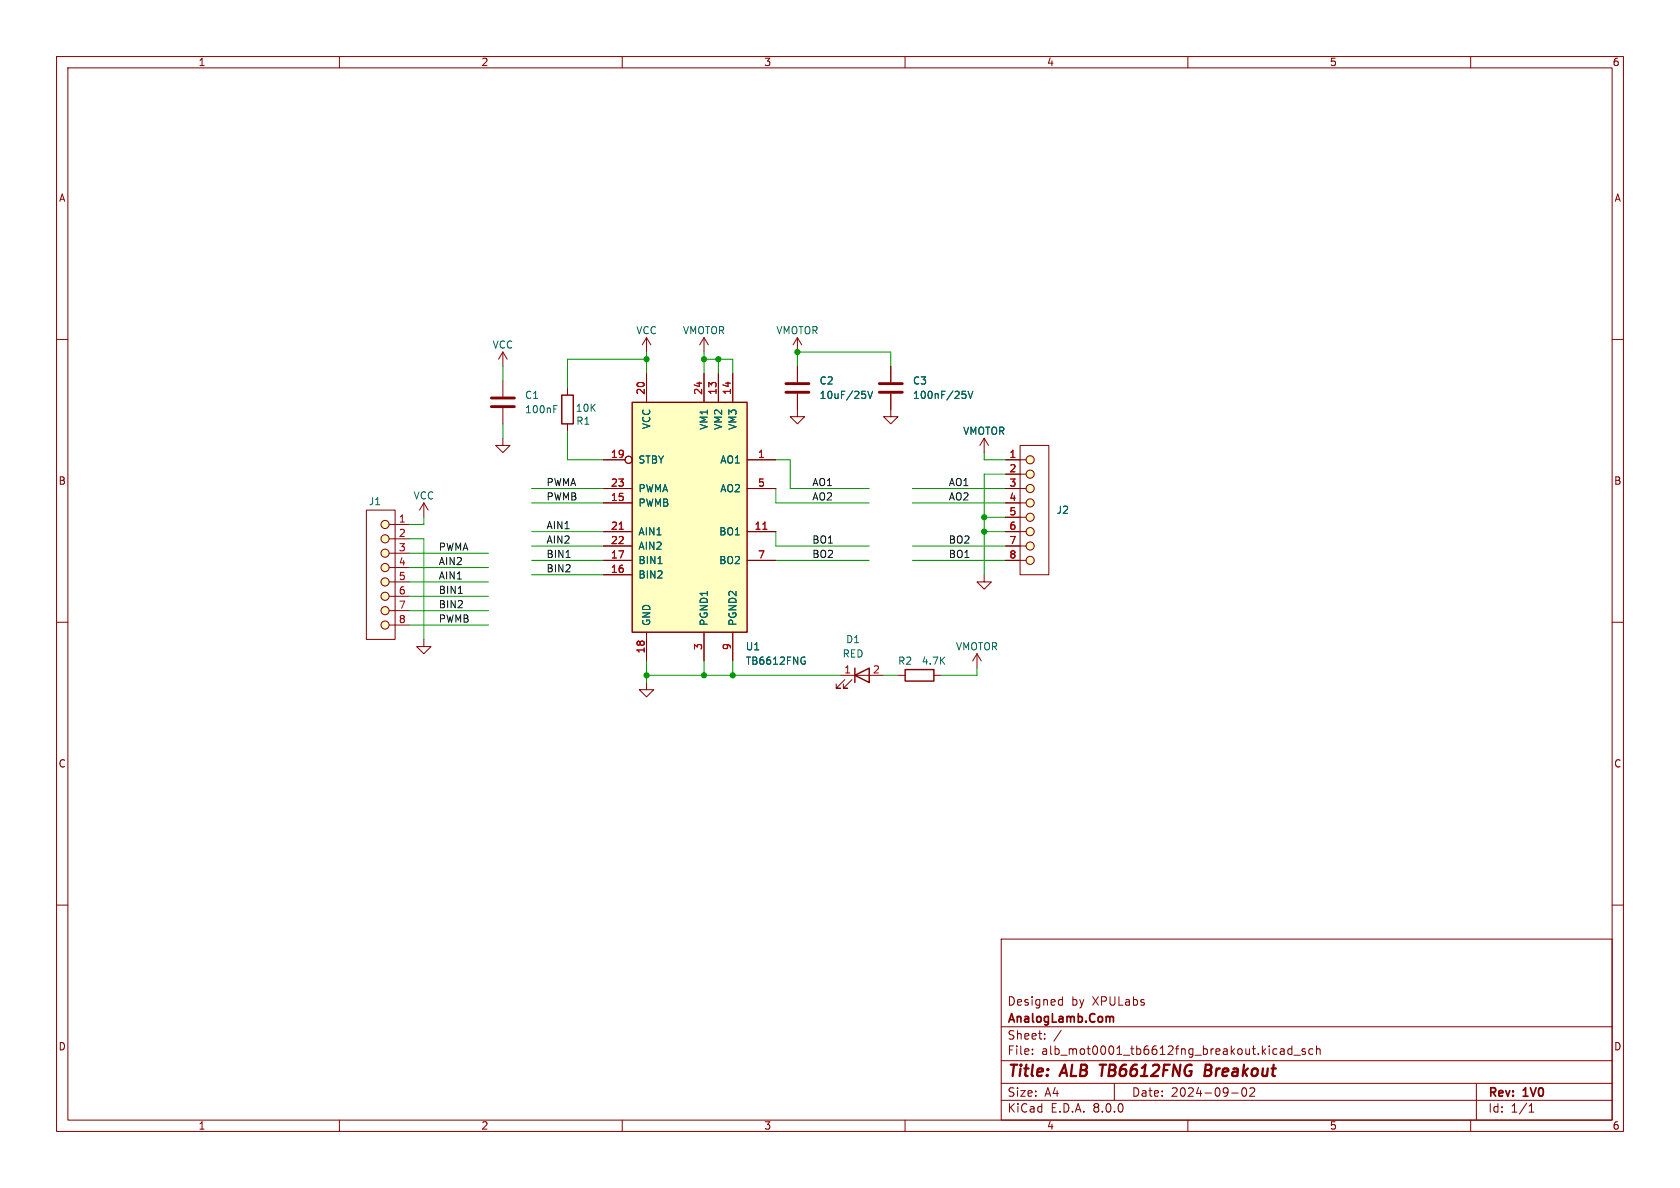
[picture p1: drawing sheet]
<svg xmlns="http://www.w3.org/2000/svg" width="297mm" height="210mm" viewBox="0 0 297 210" stroke-linecap="round" stroke-linejoin="round" font-family="sans-serif">
<g fill="none" stroke="#840000" stroke-width=".18">
<path d="M10 10h277v190h-277zM12 12h273v186h-273zM60 10v2M110 10v2M160 10v2M210 10v2M260 10v2M10 60h2M114.3 59.7l-.8 1.3M114.3 59.7v2.5M114.3 59.7l.8 1.3M124.5 59.7l-.8 1.3"/>
<path d="M124.5 59.7v2.5M124.5 59.7l.7 1.3M141 59.7v2.5M141 59.7l-.8 1.3M141 59.7l.7 1.3M285 60h2M88.9 77.5v1.2h1.3l-1.3 1.3-1.3-1.3h1.3M88.9 62.2l-.8 1.3M88.9 62.2v2.6M88.9 67.3v2.8M88.9 72.1v2.8M88.9 62.2l.8 1.3"/>
<path d="M100.3 68.6v1.3M100.3 74.9v1.3M141 69.6v4.1h1.2l-1.2 1.2-1.3-1.2h1.3M141 64.8v2.8M157.5 69.6v4.1h1.2l-1.2 1.2-1.3-1.2h1.3M157.5 64.8v2.8M174 77.5l-.8 1.2M174 77.5v2.5M174 77.5l.8 1.2M180.3 78.7h5.1v22.9h-5.1zM64.8 90.2h5v22.8h-5zM68.8 97.8h3.6"/>
<path d="M68.8 95.3h3.6M68.8 92.7h3.6M74.9 88.9l-.7 1.3M74.9 88.9v2.5M74.9 88.9l.8 1.3M177.8 99.1h3.6M177.8 96.5h3.6M177.8 94h3.6M177.8 91.4h3.6M177.8 88.9h3.6M177.8 86.4h3.6M177.8 83.8h3.6"/>
<path d="M177.8 81.3h3.6M10 110h2M68.8 110.5h3.6M68.8 108h3.6M68.8 105.4h3.6M68.8 102.9h3.6M68.8 100.3h3.6M74.9 113v1.3h1.3l-1.3 1.3-1.2-1.3h1.2M148.6 119.4h7.6M158.7 119.4h1.3M165.1 119.4h1.3M172.7 115.6l-.7 1.2"/>
<path d="M172.7 115.6v2.5M172.7 115.6l.8 1.2M174 101.6v1.3h1.3l-1.3 1.2-1.3-1.2h1.3M285 110h2M114.3 120.7v1.2h1.3l-1.3 1.3-1.3-1.3h1.3M149.4 120.1l-1.6 1.6h.8h-.8v-.8M150.6 120.1l-1.5 1.6h.8h-.8v-.8M10 160h2M285 160h2M177 166h108v32h-108zM187.4 176.7l.4 .1M187.8 176.2v1.5"/>
<path d="M187.8 177.6l-.4 .1M60 198v2M110 198v2M160 198v2M177 194.5h108M177 191.5h108M177 187.5h108M177 181.5h108M182.5 186.3v.1M182.5 185.5v.1M184.7 183.6v.1M184.7 182.8v.1"/>
<path d="M187.6 182.1l-1.3 2M197 191.5v3M210 198v2M217.7 193.2h1.2M219.7 192.4l.2-.1a.81 .81 0 0 1 .6 .6 .81 .81 0 0 1-.3 .8l-.2 .1a.81 .81 0 0 1-.3-1.4zM221 192.4l.5-.1 .2 .1 .1 .3-.9 1.1h.9M226.3 186.2l.2 .2 .5-.1M226.4 185.5h.6v.9M227 185.8h-.5l-.2 .2M228.4 185.5l-.4-.1-.3 .3v.4l.1 .2h.6M228.4 184.9v1.5M228.7 186.5h1.2"/>
<path d="M230.7 185.5l-.3-.1-.2 .2v.2l.5 .2v.3h-.5M232.1 185.5l-.4-.1-.3 .3v.4l.1 .2h.6M232.7 185.5l.3-.1 .3 .1 .1 .9M232.7 184.9v1.5M260 198v2M261 191.5v6.5M270.3 196.6h.9M270.3 195.5l.4-.4v1.5"/>
<circle cx="68.1" cy="97.8" r=".72"/>
<circle cx="68.1" cy="95.2" r=".72"/>
<circle cx="68.1" cy="92.7" r=".72"/>
<circle cx="182.1" cy="96.5" r=".72"/>
<circle cx="182.1" cy="94" r=".72"/>
<circle cx="182.1" cy="83.8" r=".72"/>
<circle cx="182.1" cy="86.4" r=".72"/>
<circle cx="182.1" cy="81.3" r=".72"/>
<circle cx="182.1" cy="91.4" r=".72"/>
<circle cx="182.1" cy="88.9" r=".72"/>
<circle cx="182.1" cy="99.1" r=".72"/>
<circle cx="68.1" cy="105.4" r=".72"/>
<circle cx="68.1" cy="100.3" r=".72"/>
<circle cx="68.1" cy="110.5" r=".72"/>
<circle cx="68.1" cy="102.9" r=".72"/>
<circle cx="68.1" cy="107.9" r=".72"/>
</g>
<path d="M213.1 189.2h.6M213.7 189.2l.3 .1M213.8 188.2h-.6l-.3 2 1-.1M213.9 189.1l-.2 .1" fill="none" stroke="#840000" stroke-width=".4"/>
<path d="M196.4 179.7l.4 .1v.1v.8" fill="none" stroke="#840000" stroke-width=".3"/>
<path d="M86.9 71.9h4M86.9 70.4h4M138.9 69.3h4.1M138.9 67.8h4.1M155.4 69.3h4.1M155.4 67.8h4.1" fill="none" stroke="#840000" stroke-width=".51"/>
<path d="M97.9 72.3h.4M97.9 71.7h.6M153 69.8v.5M153.4 69.2l.4 1.2 .5-1.2M170.1 69.2h.6M170.5 69.6l.3 .3v.3l-.3 .2M171.1 69.2l.5 1.2 .4-1.2" fill="none" stroke="#006464" stroke-width=".18"/>
<path d="M99.3 69.9h2v5h-2zM151.1 119.4l2.6-1.3v2.6zM151.1 118.1v2.6M160 118.4h5.1v2h-5.1z" fill="none" stroke="#840000" stroke-width=".25"/>
<g fill="#ffffc2" stroke="#ffffc2" stroke-width=".18">
<circle cx="68.1" cy="110.5" r=".72"/>
<circle cx="68.1" cy="107.9" r=".72"/>
<circle cx="68.1" cy="105.4" r=".72"/>
<circle cx="68.1" cy="102.9" r=".72"/>
<circle cx="68.1" cy="100.3" r=".72"/>
<circle cx="68.1" cy="97.8" r=".72"/>
<circle cx="68.1" cy="95.2" r=".72"/>
<circle cx="68.1" cy="92.7" r=".72"/>
<circle cx="182.1" cy="99.1" r=".72"/>
<circle cx="182.1" cy="96.5" r=".72"/>
<circle cx="182.1" cy="94" r=".72"/>
<circle cx="182.1" cy="91.4" r=".72"/>
<circle cx="182.1" cy="88.9" r=".72"/>
<circle cx="182.1" cy="86.4" r=".72"/>
<circle cx="182.1" cy="83.8" r=".72"/>
<circle cx="182.1" cy="81.3" r=".72"/>
</g>
<path d="M111.8 71.1h20.3v40.7h-20.3z" fill="#ffffc2"/>
<path d="M111.8 71.1h20.3v40.7h-20.3z" fill="none" stroke="#840000" stroke-width=".25"/>
<g fill="none" stroke="#840000" stroke-width=".18">
<path d="M114.3 66v5.1M124.5 66v5.1M127 66v5.1M129.5 66v5.1M141 64.8v2.8M141 69.6v2.8M157.5 64.8v2.8M157.5 69.6v2.8M106.7 81.3h3.8M106.7 94h5.1M106.7 88.9h5.1M106.7 99.1h5.1"/>
<path d="M106.7 96.5h5.1M106.7 86.4h5.1M132.1 81.3h5.1M132.1 94h5.1M132.1 99.1h5.1M132.1 86.4h5.1M177.8 81.3h2.5M177.8 94h2.5M177.8 88.9h2.5M177.8 99.1h2.5M177.8 96.5h2.5M177.8 86.4h2.5"/>
<path d="M177.8 83.8h2.5M177.8 91.4h2.5M106.7 101.6h5.1M114.3 111.8v5M124.5 111.8v5M129.5 111.8v5"/>
<circle cx="111.1" cy="81.3" r=".63"/>
</g>
<path d="M109.5 93.6h.7M134.9 93.6h.7" fill="none" stroke="#a90000" stroke-width=".18"/>
<path d="M153 69.8v.5M153.4 69.2l.4 1.2 .5-1.2M170.1 69.2h.6M170.5 69.6l.3 .3v.3l-.3 .2M171.1 69.2l.5 1.2 .4-1.2M116.3 99.6h.7M142 116.1l.3 .1M142.1 116.9h.3v.4l-.3 .1" fill="none" stroke="#006464" stroke-width=".18"/>
<path d="M100.1 98.5h.7M81 104.9h.7" fill="none" stroke="#0f0f0f" stroke-width=".18"/>
<g fill="none" stroke="#009600" stroke-width=".18">
<path d="M88.9 64.8v2.5M88.9 74.9v2.6M100.3 76.2v5.1h6.4M114.3 63.5h-14v5.1M114.3 62.2v3.8M124.5 63.5h5v2.5M124.5 62.2v3.8M127 63.5v2.5M141 64.8v-2.6h16.5v2.6M72.4 95.3h2.5v17.7M72.4 97.8h14M74.9 91.4v1.3h-2.5"/>
<path d="M94 86.4h12.7M94 88.9h12.7M94 94h12.7M94 96.5h12.7M94 99.1h12.7M137.2 81.3h2.5v5.1h14M137.2 86.4v2.5h16.5M137.2 94v2.5h16.5M137.2 99.1h16.5M161.3 86.4h16.5M161.3 88.9h16.5M161.3 96.5h16.5"/>
<path d="M161.3 99.1h16.5M174 91.4h3.8M174 80v1.3h3.8M174 94h3.8M177.8 83.8h-3.8v17.8M72.4 110.5h14M72.4 108h14M72.4 100.3h14M72.4 102.9h14M72.4 105.4h14M94 101.6h12.7M114.3 116.8v3.9"/>
<path d="M114.3 119.4h34.3M124.5 116.8v2.6M129.5 116.8v2.6M156.2 119.4h2.5M172.7 118.1v1.3h-6.3"/>
</g>
<g fill="#009600" stroke="#009600" stroke-width=".18">
<circle cx="127" cy="63.5" r=".46"/>
<circle cx="114.3" cy="63.5" r=".46"/>
<circle cx="124.5" cy="63.5" r=".46"/>
<circle cx="174" cy="94" r=".46"/>
<circle cx="129.5" cy="119.4" r=".46"/>
<circle cx="114.3" cy="119.4" r=".46"/>
<circle cx="124.5" cy="119.4" r=".46"/>
<circle cx="174" cy="91.4" r=".46"/>
<circle cx="141" cy="62.2" r=".46"/>
</g>
<g font-size="2.8" fill="#840000">
<text x="178" y="190.9">Title:</text>
<text x="187.7" y="190.9">ALB TB6612FNG</text>
<text x="214.6" y="190.9">Breakout</text>
</g>
<g font-size="2.1" fill="#840000">
<text x="178" y="178">Designed</text>
<text x="189.4" y="178">by</text>
<text x="193.2" y="178">XPULabs</text>
<text x="178" y="184">Sheet:</text>
<text x="178" y="181.2">AnalogLamb.Com</text>
<text x="178" y="186.7">File:</text>
<text x="184.1" y="186.7">alb_mot0001_tb6612fng_breakout.kicad_sch</text>
<text x="178" y="196.9">KiCad</text>
<text x="178" y="194.1">Size:</text>
<text x="184.7" y="194.1">A4</text>
<text x="185.7" y="196.9">E.D.A.</text>
<text x="193.3" y="196.9">8.0.0</text>
<text x="200" y="194.1">Date:</text>
<text x="207" y="194.1">2024-09-02</text>
<text x="263" y="194.3">Rev:</text>
<text x="263" y="196.9">Id:</text>
<text x="267.1" y="196.9">1/1</text>
<text x="269.4" y="194.3">1V0</text>
</g>
<g font-size="1.8" fill="#840000">
<text x="35" y="11.9">1</text>
<text x="85" y="11.9">2</text>
<text x="135" y="11.9">3</text>
<text x="185" y="11.9">4</text>
<text x="235" y="11.9">5</text>
<text x="285" y="11.9">6</text>
<text x="10.3" y="35.9">A</text>
<text x="285.3" y="35.9">A</text>
<text x="10.3" y="85.9">B</text>
<text x="285.3" y="85.9">B</text>
<text x="10.3" y="135.9">C</text>
<text x="285.3" y="135.9">C</text>
<text x="10.3" y="185.9">D</text>
<text x="285.3" y="185.9">D</text>
<text x="35" y="199.9">1</text>
<text x="85" y="199.9">2</text>
<text x="135" y="199.9">3</text>
<text x="185" y="199.9">4</text>
<text x="235" y="199.9">5</text>
<text x="285" y="199.9">6</text>
</g>
<g font-size="1.8" fill="#006464">
<text x="112.4" y="59.3">VCC</text>
<text x="120.6" y="59.3">VMOTOR</text>
<text x="137.1" y="59.3">VMOTOR</text>
<text x="87" y="61.8">VCC</text>
<text x="92.7" y="70.7">C1</text>
<text x="144.8" y="68.2">C2</text>
<text x="144.8" y="70.7">10uF/25V</text>
<text x="161.3" y="68.2">C3</text>
<text x="161.3" y="70.7">100nF/25V</text>
<text x="92.7" y="73.3">100nF</text>
<text x="101.7" y="73">10K</text>
<text x="101.8" y="75.3">R1</text>
<text x="115.2" y="76" transform="rotate(-90 115.2 76)">VCC</text>
<text x="125.3" y="76.1" transform="rotate(-90 125.3 76.1)">VM1</text>
<text x="127.9" y="76.1" transform="rotate(-90 127.9 76.1)">VM2</text>
<text x="130.4" y="76.1" transform="rotate(-90 130.4 76.1)">VM3</text>
<text x="170.2" y="77.1">VMOTOR</text>
<text x="112.8" y="82.1">STBY</text>
<text x="127.2" y="82.1">AO1</text>
<text x="65.1" y="89.5">J1</text>
<text x="73" y="88.5">VCC</text>
<text x="112.8" y="89.8">PWMB</text>
<text x="112.8" y="87.2">PWMA</text>
<text x="127.2" y="87.2">AO2</text>
<text x="112.8" y="94.8">AIN1</text>
<text x="127.1" y="94.8">BO1</text>
<text x="186.7" y="91">J2</text>
<text x="112.8" y="99.9">BIN1</text>
<text x="112.8" y="97.4">AIN2</text>
<text x="127.1" y="99.9">BO2</text>
<text x="112.8" y="102.5">BIN2</text>
<text x="115.2" y="110.7" transform="rotate(-90 115.2 110.7)">GND</text>
<text x="125.3" y="110.7" transform="rotate(-90 125.3 110.7)">PGND1</text>
<text x="130.4" y="110.7" transform="rotate(-90 130.4 110.7)">PGND2</text>
<text x="149.5" y="113.9">D1</text>
<text x="131.7" y="115.2">U1</text>
<text x="131.7" y="117.7">TB6612FNG</text>
<text x="148.9" y="116.4">RED</text>
<text x="158.7" y="117.7">R2</text>
<text x="162.9" y="117.7">4.7K</text>
<text x="168.9" y="115.2">VMOTOR</text>
</g>
<g font-size="1.8" fill="#a90000">
<text x="114" y="69.9" transform="rotate(-90 114 69.9)">20</text>
<text x="124.2" y="69.9" transform="rotate(-90 124.2 69.9)">24</text>
<text x="126.7" y="69.9" transform="rotate(-90 126.7 69.9)">13</text>
<text x="129.3" y="69.9" transform="rotate(-90 129.3 69.9)">14</text>
<text x="107.9" y="81">19</text>
<text x="133.9" y="81">1</text>
<text x="178.4" y="81">1</text>
<text x="178.4" y="83.6">2</text>
<text x="107.9" y="88.6">15</text>
<text x="107.9" y="86.1">23</text>
<text x="133.9" y="86.1">5</text>
<text x="178.4" y="86.1">3</text>
<text x="178.4" y="88.6">4</text>
<text x="70.4" y="92.5">1</text>
<text x="70.4" y="95">2</text>
<text x="107.9" y="93.7">21</text>
<text x="133.3" y="93.7">11</text>
<text x="178.4" y="91.2">5</text>
<text x="178.4" y="93.7">6</text>
<text x="70.4" y="97.5">3</text>
<text x="70.4" y="100.1">4</text>
<text x="107.9" y="101.3">16</text>
<text x="107.9" y="98.8">17</text>
<text x="107.9" y="96.3">22</text>
<text x="133.9" y="98.8">7</text>
<text x="178.4" y="96.3">7</text>
<text x="178.4" y="98.8">8</text>
<text x="70.4" y="102.6">5</text>
<text x="70.4" y="105.2">6</text>
<text x="70.4" y="107.7">7</text>
<text x="70.4" y="110.2">8</text>
<text x="114" y="115.6" transform="rotate(-90 114 115.6)">18</text>
<text x="124.2" y="115" transform="rotate(-90 124.2 115)">3</text>
<text x="129.3" y="115" transform="rotate(-90 129.3 115)">9</text>
<text x="149.2" y="119.1">1</text>
<text x="154.2" y="119.1">2</text>
</g>
<g font-size="1.8" fill="#0f0f0f">
<text x="96.5" y="86">PWMA</text>
<text x="96.5" y="88.6">PWMB</text>
<text x="143.5" y="88.6">AO2</text>
<text x="143.5" y="86">AO1</text>
<text x="167.6" y="88.6">AO2</text>
<text x="167.6" y="86">AO1</text>
<text x="96.5" y="93.6">AIN1</text>
<text x="77.5" y="97.4">PWMA</text>
<text x="77.5" y="100">AIN2</text>
<text x="96.5" y="101.3">BIN2</text>
<text x="96.5" y="98.7">BIN1</text>
<text x="96.5" y="96.2">AIN2</text>
<text x="143.5" y="98.7">BO2</text>
<text x="143.5" y="96.2">BO1</text>
<text x="167.6" y="98.7">BO1</text>
<text x="167.6" y="96.2">BO2</text>
<text x="77.5" y="102.5">AIN1</text>
<text x="77.5" y="105.1">BIN1</text>
<text x="77.5" y="107.6">BIN2</text>
<text x="77.5" y="110.1">PWMB</text>
</g>
</svg>
